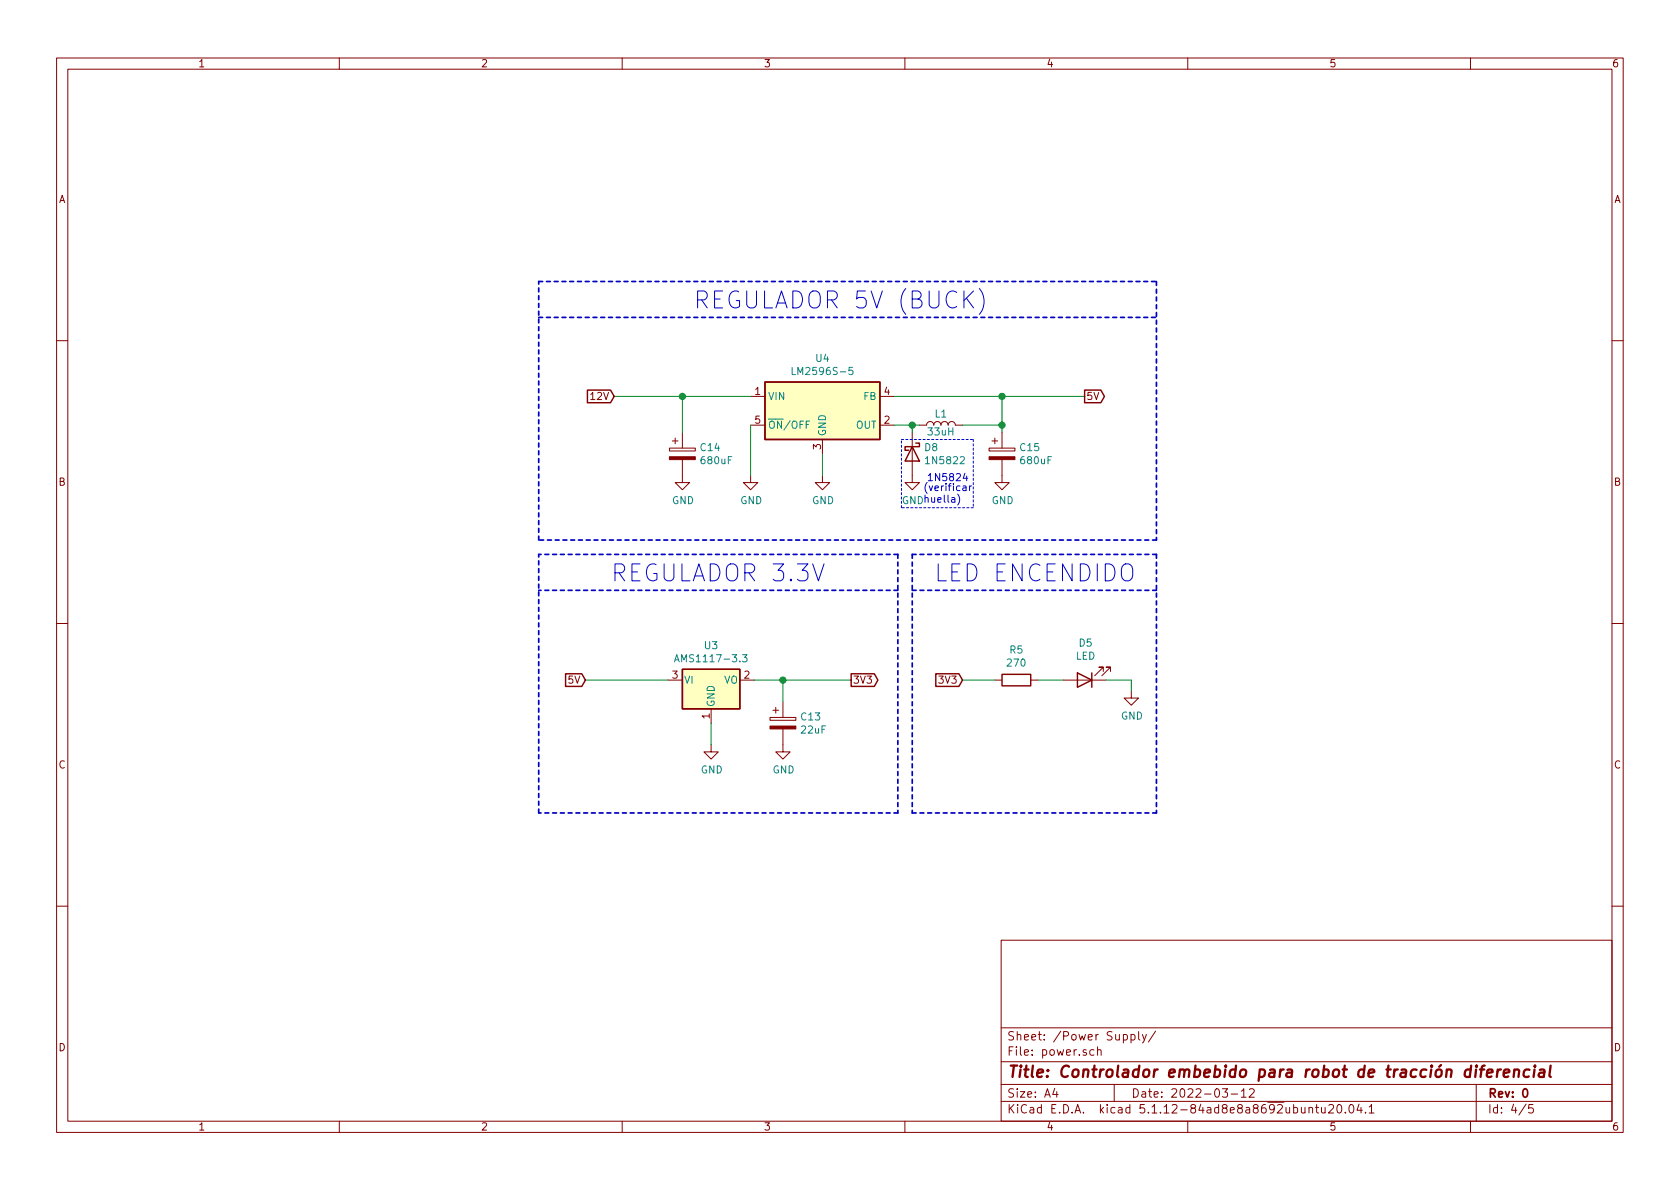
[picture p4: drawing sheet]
<svg xmlns="http://www.w3.org/2000/svg" width="297mm" height="210mm" viewBox="0 0 297 210" stroke-linecap="round" stroke-linejoin="round" font-family="sans-serif">
<g fill="none" stroke="#840000" stroke-width=".18">
<path d="M10 10.3h277v189.9h-277zM12 12.2h273v186.1h-273zM60 10.3v1.9M110 10.3v1.9M160 10.3v1.9M210 10.3v1.9M260 10.3v1.9M10 60.2h2M118.4 79.2h4.5v.6h-4.5zM118.9 78h1M119.4 77.5v1M120.6 76.4v2.8"/>
<path d="M132.7 70.1h2.6M132.7 75.2h2.6M145.4 77.7v2.6M155.6 70.1h2.5M155.6 75.2h2.5M161.3 76.4v8.9h1.3l-1.3 1.3-1.3-1.3h1.3M162.6 75.2h1.2a.63 .63 0 0 1 .7-.7 .63 .63 0 0 1 .6 .7 .63 .63 0 0 1 .6-.7 .63 .63 0 0 1 .7 .7 .63 .63 0 0 1 .6-.7 .63 .63 0 0 1 .6 .7 .63 .63 0 0 1 .7-.7 .63 .63 0 0 1 .6 .7h1.3M174.9 79.2h4.6v.6h-4.6zM175.4 78h1M175.9 77.5v1M177.2 76.4v2.8M285 60.2h2"/>
<path d="M120.6 81.3v4h1.3l-1.3 1.3-1.2-1.3h1.2M132.7 84.1v1.2h1.3l-1.3 1.3-1.3-1.3h1.3M145.4 84.1v1.2h1.3l-1.3 1.3-1.3-1.3h1.3M177.2 81.3v4h1.2l-1.2 1.3-1.3-1.3h1.3M10 110.3h2M195.1 118.7v-.7h-.8h.8l-1.6 1.5M196.3 118.7v-.7h-.7h.7l-1.5 1.5M285 110.3h2M118.1 120.3h2.5M125.7 131.7v1.3h1.3l-1.3 1.2-1.2-1.2h1.2M125.7 125.3v2.6M130.8 120.3h2.5"/>
<path d="M136.1 126.9h4.6v.5h-4.6zM136.7 125.6h1M137.2 125.1v1M138.4 128.9v4.1h1.3l-1.3 1.2-1.2-1.2h1.2M138.4 124.1v2.8M175.9 120.3h1.3M182.2 120.3h1.3M188 120.3h7.6M200 122.2v1.2h1.3l-1.3 1.3-1.2-1.3h1.2M10 160.2h2M177 166.3h108v32h-108zM285 160.2h2"/>
<path d="M60 198.3v1.9M110 198.3v1.9M160 198.3v1.9M177 194.8h108M177 191.8h108M177 187.8h108M177 181.8h108M186.5 192.5l-.4 1h1M186.8 193v1M193.4 185.7l-.4-.1-.3 .3 .1 .6 .2 .1 .4-.1M194.1 185.7l.2-.1 .3 .1 .1 .9M194.1 185.1v1.5"/>
<path d="M197 191.8v3M200 183l.4-.1 .3 .3-.1 .6h-.6M200 182.9v1.5M201.3 182.4v1.3l.2 .2M202 182.9l.3 1M202.7 182.9l-.5 1.4-.2 .1M204.3 182.3l-1.3 2M210 198.3v1.9M216.1 192.5h.9l-.4 .6 .4 .1v.7l-.2 .1-.7-.1M217.7 193.5h1.1M219.5 193l.4-.5v1.5M219.5 194h.8"/>
<path d="M220.9 192.7l.2-.2h.4l.2 .2 .1 .3-1 1h1M231.4 196l.2-.2 .4 .1 .1 .9M231.4 195.8v1M232.6 195.8h.5M232.8 195.3v1.3l.3 .2M233.7 195.8v.8a.37 .37 0 0 0 .6 .1M234.3 195.8v1M234.9 195.5l.3-.2h.3l.2 .2 .1 .3-.1 .2-.8 .8h.9M236.5 195.5l.2-.2a.8 .8 0 0 1 .6 .8 .8 .8 0 0 1-.6 .7l-.2-.1-.1-.4zM237.9 196.7v.1M238.7 195.5l.2-.2a.8 .8 0 0 1 .5 .8 .8 .8 0 0 1-.5 .7l-.2-.1-.2-.4zM240.3 195.2l-.4 1.1h1"/>
<path d="M240.6 195.8v1M241.4 196.7v.1M242.1 195.8l.4-.5v1.5M242.1 196.8h.8M260 198.3v1.9M261 191.8v6.5M269.8 195.2l-1.2 2M271 195.3h-.7v.7l.2-.1 .5 .1 .1 .2-.1 .5-.2 .1-.5-.1"/>
</g>
<path d="M269.4 192.7l.2-.2a.8 .8 0 0 1 .5 .8 .8 .8 0 0 1-.5 .7l-.2-.1-.2-.4z" fill="none" stroke="#840000" stroke-width=".3"/>
<g fill="none" stroke="#840000" stroke-width=".41">
<path d="M261.7 189.1h.7M262.5 188.4l-.4 .1-.1 .2-.2 1.7M262.9 189.8l1-.2v-.4h-.8l-.2 1 .2 .2 .6-.1M264.8 189.1l-.2 1.3M265.4 189.1a.54 .54 0 0 0-.6 .4M265.9 189.8l1-.2-.1-.4-.6-.1-.3 .3v.9l.2 .1 .6-.1M267.7 189.3a.52 .52 0 0 1 .9 .1l-.1 1M267.8 189.1l-.2 1.3M270.4 189.2a.68 .68 0 0 0-1 .3v.6l.1 .2 .2 .1 .6-.1M271.3 189.1l-.2 1.3M271.4 188.4v.2M272.3 189.2h.7l.1 .2-.2 1"/>
<path d="M273.1 189.6l-.7 .1a.4 .4 0 0 0-.4 .3 .4 .4 0 0 0 .3 .4l.7-.1M274.2 188.4l-.3 1.8 .3 .2"/>
</g>
<path d="M103.9 69h4l.7 1.1-.7 1.1h-4zM135.3 67.6h20.3v10.1h-20.3zM161.3 79l1.3 2.5h-2.6zM161.9 78.4h.7v.6h-2.6v.6h.7M191.8 69h2.8l.7 1.1-.7 1.1h-2.8zM100 119.1h2.9l.6 1.2-.6 1.1h-2.9zM120.6 118.4h10.2v6.9h-10.2zM150.5 119.1h4.1l.6 1.2-.6 1.1h-4.1zM165.5 119.1h4l.7 1.2-.7 1.1h-4zM177.2 119.2h5v2.1h-5zM190.5 119l2.5 1.3-2.5 1.2zM193 119v2.5" fill="none" stroke="#840000" stroke-width=".25"/>
<g fill="#ffffc2" stroke="#ffffc2" stroke-width=".18">
<path d="M135.3 67.6h20.3v10.1h-20.3z"/>
<path d="M120.6 118.4h10.2v6.9h-10.2z"/>
</g>
<path d="M140.1 65v1.2h.6M143.2 74.5h-.7v1.2M150.7 65h-.6v.6l.5-.1 .2 .2v.3l-.2 .2-.5-.1M119.3 117l.4-1.2 .4 1.2M119.4 116.7h.6M131.3 115.8h.8l-.5 .5 .4 .1 .1 .4-.3 .2-.5-.1" fill="none" stroke="#008484" stroke-width=".18"/>
<g fill="#840000" stroke="#840000" stroke-width=".18">
<path d="M174.9 80.8h4.6v.5h-4.6z"/>
<path d="M118.4 80.8h4.5v.5h-4.5z"/>
<path d="M136.1 128.4h4.6v.5h-4.6z"/>
</g>
<g fill="none" stroke="#0000c2" stroke-width=".3" stroke-dasharray=".7 .7">
<path d="M95.2 56.1h109.3M95.2 49.8h109.3M204.5 49.8v45.7M95.2 95.5v-45.7M158.7 98h-63.5M158.7 98v45.8M161.3 98h43.2M161.3 98v45.8M204.5 98v45.8M204.5 95.5h-109.3M158.7 104.4h-63.5M161.3 104.4h43.2"/>
<path d="M95.2 143.8v-45.8M158.7 143.8h-63.5M161.3 143.8h43.2"/>
</g>
<path d="M159.4 77.7h12.7M172.1 77.7v12.1M159.4 89.8v-12.1M172.1 89.8h-12.7" fill="none" stroke="#0000c2" stroke-width=".18" stroke-dasharray=".4 .4"/>
<g fill="none" stroke="#008400" stroke-width=".18">
<path d="M108.6 70.1h24.1M120.6 70.1v6.3M132.7 75.2v8.9M158.1 70.1h33.7M158.1 75.2h4.5M161.3 75.2v1.2M170.2 75.2h7M177.2 70.1v6.3M145.4 80.3v3.8M103.5 120.3h14.6M125.7 127.9v3.8M133.3 120.3h17.2"/>
<path d="M138.4 120.3v3.8M170.2 120.3h5.7M183.5 120.3h4.5M195.6 120.3h4.4v1.9"/>
</g>
<path d="M170.9 52.7l1.2 1.8M172.1 51.5l-1.7 1.7M173.2 51a3.5 3.5 0 0 1 0 4.6M143.7 99.7l1 3 1-3M169.3 87.4a1.47 1.47 0 0 1 0 1.9M170.3 86h.5v.8M170.6 83.7l-.3 .9h.8M170.8 86.2l-.4 .1-.2 .2 .2 .3 .4-.1M170.9 84.2v.8M171.4 85.9v.9M171.8 85.9l-.4 .3" fill="none" stroke="#0000c2" stroke-width=".18"/>
<g fill="#008400" stroke="#008400" stroke-width=".25">
<circle cx="161.3" cy="75.2" r=".51"/>
<circle cx="177.2" cy="75.2" r=".51"/>
<circle cx="138.4" cy="120.3" r=".51"/>
<circle cx="177.2" cy="70.1" r=".51"/>
<circle cx="120.7" cy="70.1" r=".51"/>
</g>
<g font-size="4.2" fill="#0000c2">
<text x="122.6" y="54.6">REGULADOR 5V (BUCK)</text>
<text x="107.9" y="102.9">REGULADOR 3.3V</text>
<text x="165.1" y="102.9">LED ENCENDIDO</text>
</g>
<text font-size="2.8" fill="#840000" x="178" y="190.5">Title: Controlador embebido para robot de tracción diferencial</text>
<g font-size="2.1" fill="#840000">
<text x="178" y="184">Sheet: /Power Supply/</text>
<text x="178" y="186.7">File: power.sch</text>
<text x="178" y="196.9">KiCad E.D.A. kicad 5.1.12-84ad8e8a8692ubuntu20.04.1</text>
<text x="178" y="194.1">Size: A4</text>
<text x="200" y="194.1">Date: 2022-03-12</text>
<text x="263" y="194.1">Rev: 0</text>
<text x="263" y="196.9">Id: 4/5</text>
</g>
<g font-size="1.8" fill="#840000">
<text x="35" y="11.9">1</text>
<text x="85" y="11.9">2</text>
<text x="135" y="11.9">3</text>
<text x="185" y="11.9">4</text>
<text x="235" y="11.9">5</text>
<text x="285" y="11.9">6</text>
<text x="10.4" y="35.9">A</text>
<text x="285.4" y="35.9">A</text>
<text x="104.6" y="70.7">12V</text>
<text x="133.5" y="69.8">1</text>
<text x="156.4" y="69.8">4</text>
<text x="192" y="70.7">5V</text>
<text x="133.5" y="74.9">5</text>
<text x="156.4" y="74.9">2</text>
<text x="145.2" y="79.5" transform="rotate(-90 145.2 79.5)">3</text>
<text x="10.4" y="85.9">B</text>
<text x="285.4" y="85.9">B</text>
<text x="100.6" y="120.9">5V</text>
<text x="118.9" y="120">3</text>
<text x="131.6" y="120">2</text>
<text x="150.7" y="120.9">3V3</text>
<text x="166.2" y="120.9">3V3</text>
<text x="125.5" y="127.1" transform="rotate(-90 125.5 127.1)">1</text>
<text x="10.4" y="135.9">C</text>
<text x="285.4" y="135.9">C</text>
<text x="10.4" y="185.9">D</text>
<text x="285.4" y="185.9">D</text>
<text x="35" y="199.9">1</text>
<text x="85" y="199.9">2</text>
<text x="135" y="199.9">3</text>
<text x="185" y="199.9">4</text>
<text x="235" y="199.9">5</text>
<text x="285" y="199.9">6</text>
</g>
<g font-size="1.8" fill="#008484">
<text x="144.3" y="64">U4</text>
<text x="135.8" y="70.7">VIN</text>
<text x="140.8" y="66.3">LM2596S-5</text>
<text x="152.7" y="70.7">FB</text>
<text x="135.8" y="75.8">ON/OFF</text>
<text x="146" y="77.2" transform="rotate(-90 146 77.2)">GND</text>
<text x="151.3" y="75.8">OUT</text>
<text x="164.2" y="77">33uH</text>
<text x="165.4" y="73.8">L1</text>
<text x="123.9" y="79.8">C14</text>
<text x="124.1" y="82.1">680uF</text>
<text x="163.5" y="79.8">D8</text>
<text x="164" y="82.1">1N5822</text>
<text x="180.4" y="79.8">C15</text>
<text x="180.6" y="82.1">680uF</text>
<text x="118.8" y="89.1">GND</text>
<text x="130.9" y="89.1">GND</text>
<text x="143.6" y="89.1">GND</text>
<text x="175.3" y="89.1">GND</text>
<text x="120.3" y="117.1">AMS1117-3.3</text>
<text x="124.6" y="114.8">U3</text>
<text x="178.2" y="117.9">270</text>
<text x="178.6" y="115.6">R5</text>
<text x="190.2" y="116.7">LED</text>
<text x="190.8" y="114.3">D5</text>
<text x="120.9" y="120.9">VI</text>
<text x="126.4" y="125.1" transform="rotate(-90 126.4 125.1)">GND</text>
<text x="128" y="120.9">VO</text>
<text x="141.7" y="127.4">C13</text>
<text x="141.8" y="129.7">22uF</text>
<text x="198.2" y="127.2">GND</text>
<text x="123.9" y="136.8">GND</text>
<text x="136.6" y="136.8">GND</text>
</g>
<g font-size="1.8" fill="#0000c2">
<text x="159.5" y="89.1">GNDhuella)</text>
<text x="163.2" y="86.8">(verificar</text>
<text x="163.8" y="85.1">1N5824</text>
</g>
</svg>
